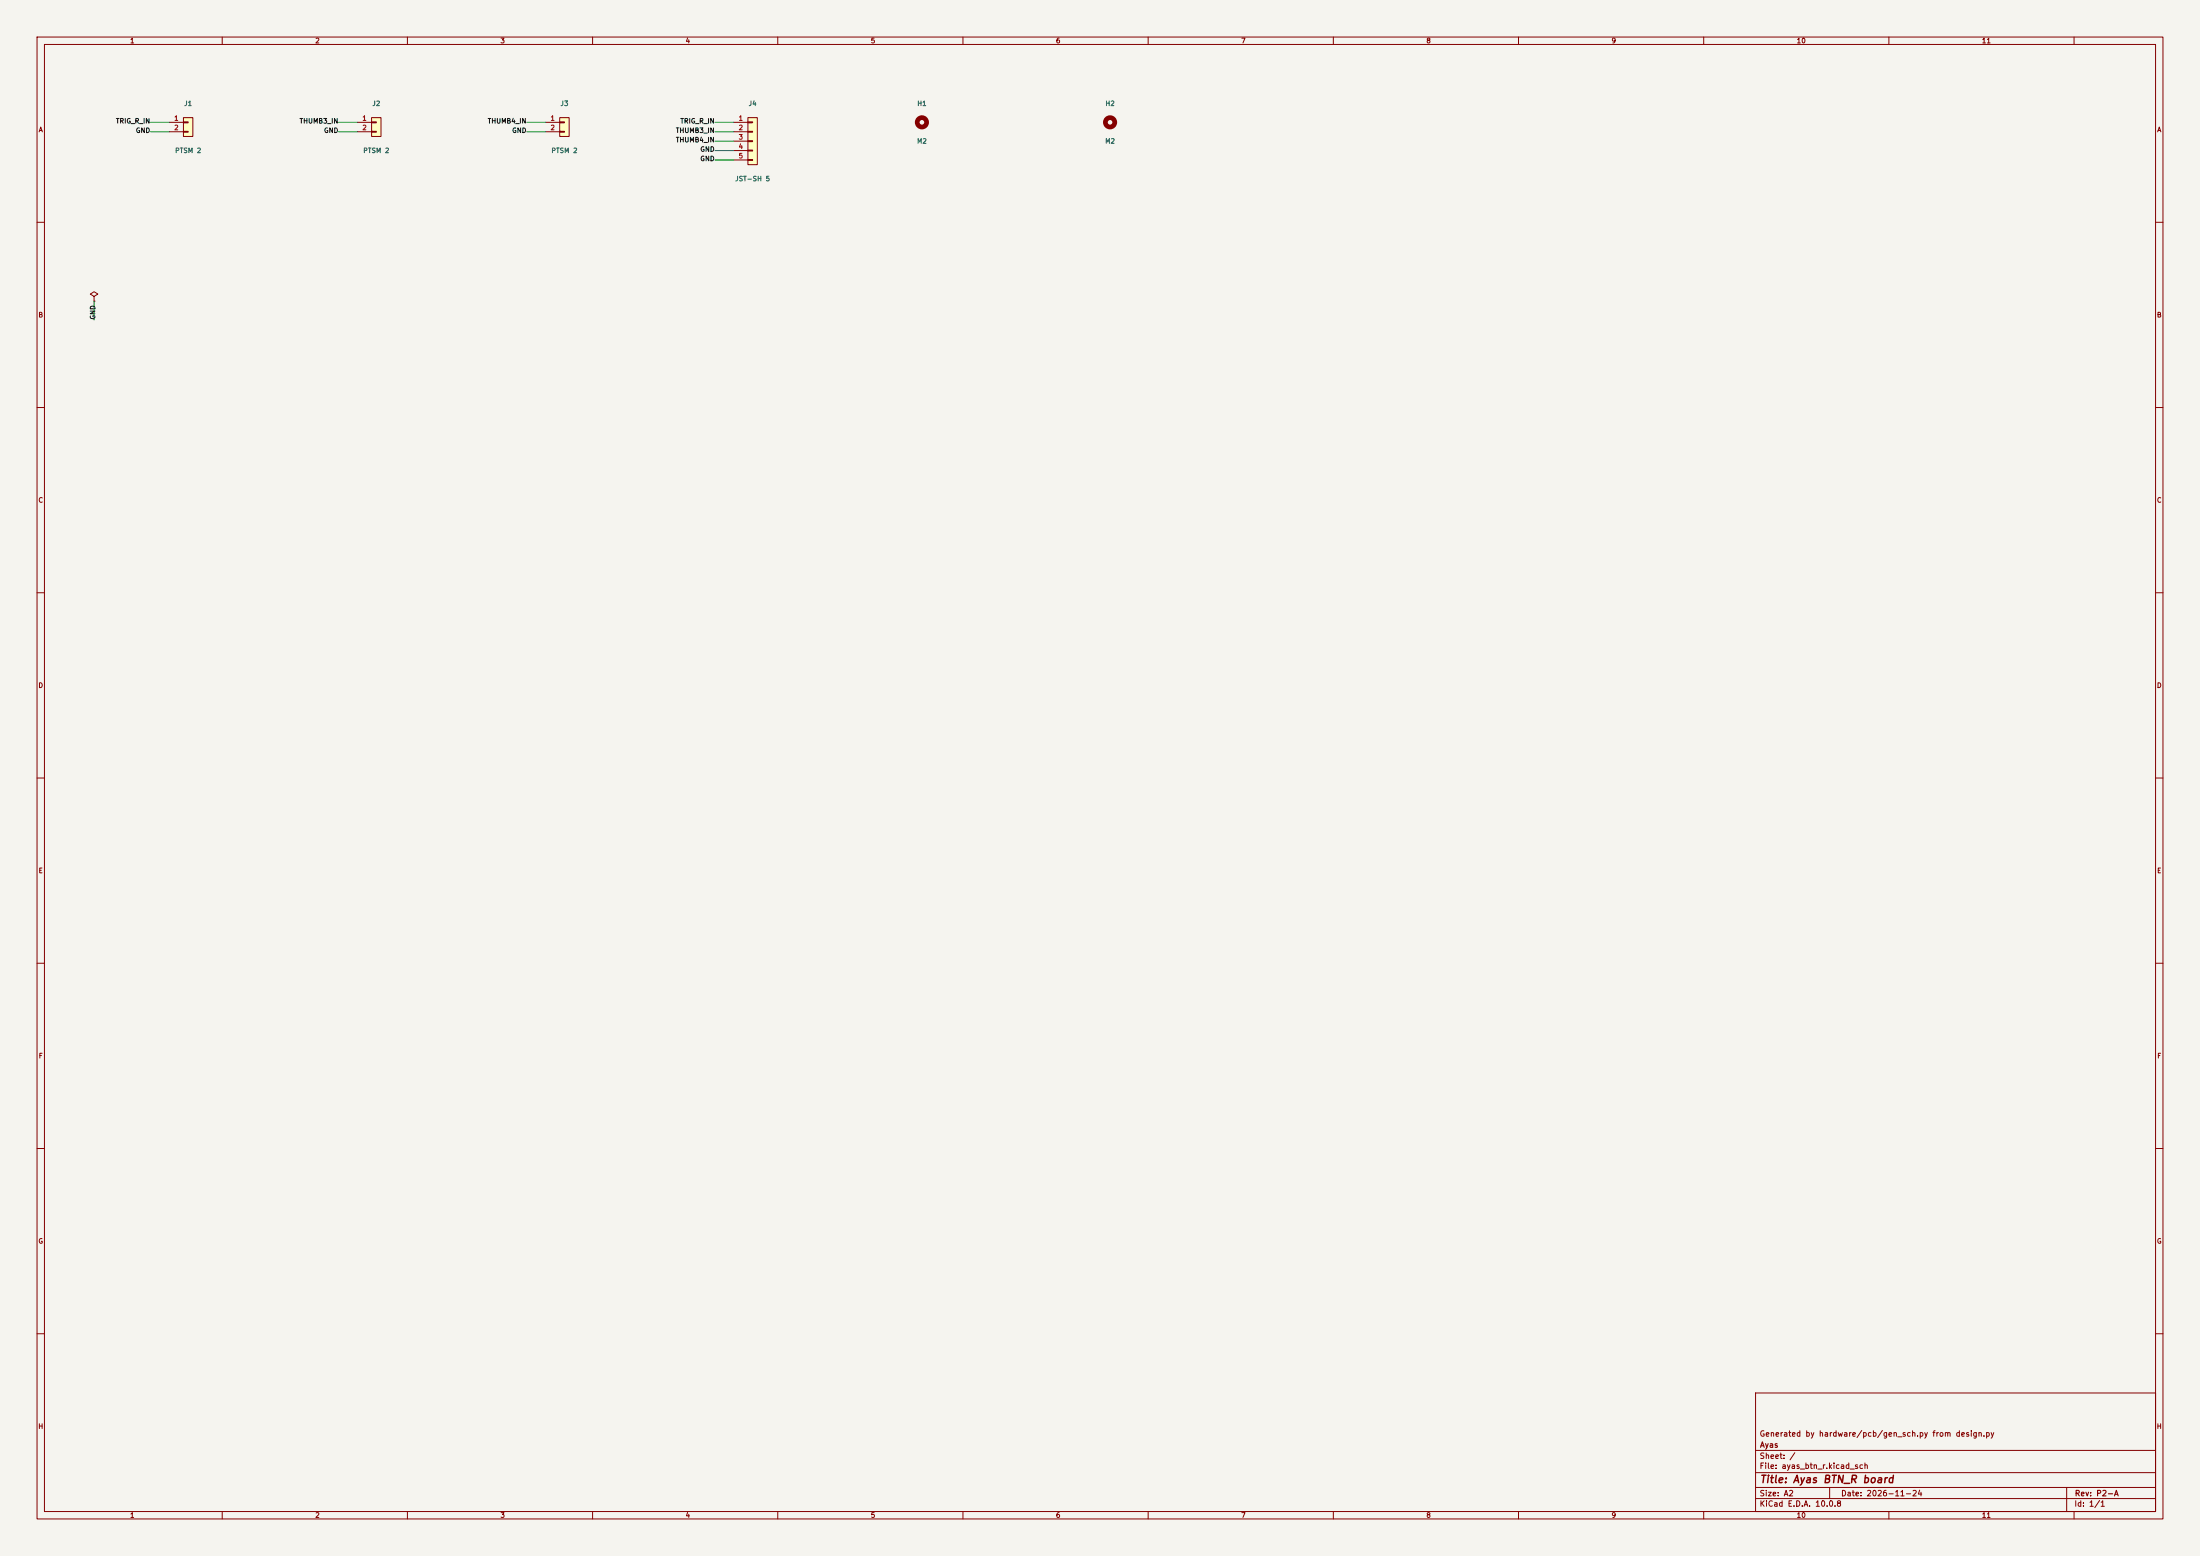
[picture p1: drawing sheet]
(kicad_sch
 (version 20250114)
 (generator "eeschema")
 (generator_version "9.0")
 (paper "A2")
 (title_block
  (title "Ayas BTN_R board")
  (date "2026-11-24")
  (rev "P2-A")
  (company "Ayas")
  (comment 1 "Generated by hardware/pcb/gen_sch.py from design.py"))
 (lib_symbols
  (symbol
   "Connector_Generic:Conn_01x02"
   (pin_names
    (offset 1.016) (hide yes)) (exclude_from_sim no) (in_bom yes) (on_board yes)
   (in_pos_files yes)
   (duplicate_pin_numbers_are_jumpers no)
   (property
    "Reference"
    "J" (at 0 2.54 0) (show_name no) (do_not_autoplace no) (effects (font (size 1.27 1.27))))
   (property
    "Value"
    "Conn_01x02" (at 0 -5.08 0) (show_name no) (do_not_autoplace no) (effects (font (size 1.27 1.27))))
   (property
    "Footprint"
    "" (at 0 0 0) (show_name no) (do_not_autoplace no) (hide yes) (effects (font (size 1.27 1.27))))
   (property
    "Datasheet"
    "" (at 0 0 0) (show_name no) (do_not_autoplace no) (hide yes) (effects (font (size 1.27 1.27))))
   (property
    "Description"
    "Generic connector, single row, 01x02, script generated (kicad-library-utils/schlib/autogen/connector/)" (at 0 0 0) (show_name no) (do_not_autoplace no) (hide yes) (effects (font (size 1.27 1.27))))
   (property
    "ki_keywords"
    "connector" (at 0 0 0) (show_name no) (do_not_autoplace no) (hide yes) (effects (font (size 1.27 1.27))))
   (property
    "ki_fp_filters"
    "Connector*:*_1x??_*" (at 0 0 0) (show_name no) (do_not_autoplace no) (hide yes) (effects (font (size 1.27 1.27))))
   (symbol
    "Conn_01x02_1_1"
    (rectangle (start -1.27 1.27) (end 1.27 -3.81) (stroke (width 0.254) (type default)) (fill (type background)))
    (rectangle (start -1.27 0.127) (end 0 -0.127) (stroke (width 0.1524) (type default)) (fill (type none)))
    (rectangle (start -1.27 -2.413) (end 0 -2.667) (stroke (width 0.1524) (type default)) (fill (type none)))
    (pin
    passive
    line (at -5.08 0 0) (length 3.81) (name
    "Pin_1" (effects (font (size 1.27 1.27)))) (number
    "1" (effects (font (size 1.27 1.27)))))
    (pin
    passive
    line (at -5.08 -2.54 0) (length 3.81) (name
    "Pin_2" (effects (font (size 1.27 1.27)))) (number
    "2" (effects (font (size 1.27 1.27))))))
   (embedded_fonts no))
  (symbol
   "Connector_Generic:Conn_01x05"
   (pin_names
    (offset 1.016) (hide yes)) (exclude_from_sim no) (in_bom yes) (on_board yes)
   (in_pos_files yes)
   (duplicate_pin_numbers_are_jumpers no)
   (property
    "Reference"
    "J" (at 0 7.62 0) (show_name no) (do_not_autoplace no) (effects (font (size 1.27 1.27))))
   (property
    "Value"
    "Conn_01x05" (at 0 -7.62 0) (show_name no) (do_not_autoplace no) (effects (font (size 1.27 1.27))))
   (property
    "Footprint"
    "" (at 0 0 0) (show_name no) (do_not_autoplace no) (hide yes) (effects (font (size 1.27 1.27))))
   (property
    "Datasheet"
    "" (at 0 0 0) (show_name no) (do_not_autoplace no) (hide yes) (effects (font (size 1.27 1.27))))
   (property
    "Description"
    "Generic connector, single row, 01x05, script generated (kicad-library-utils/schlib/autogen/connector/)" (at 0 0 0) (show_name no) (do_not_autoplace no) (hide yes) (effects (font (size 1.27 1.27))))
   (property
    "ki_keywords"
    "connector" (at 0 0 0) (show_name no) (do_not_autoplace no) (hide yes) (effects (font (size 1.27 1.27))))
   (property
    "ki_fp_filters"
    "Connector*:*_1x??_*" (at 0 0 0) (show_name no) (do_not_autoplace no) (hide yes) (effects (font (size 1.27 1.27))))
   (symbol
    "Conn_01x05_1_1"
    (rectangle (start -1.27 6.35) (end 1.27 -6.35) (stroke (width 0.254) (type default)) (fill (type background)))
    (rectangle (start -1.27 5.207) (end 0 4.953) (stroke (width 0.1524) (type default)) (fill (type none)))
    (rectangle (start -1.27 2.667) (end 0 2.413) (stroke (width 0.1524) (type default)) (fill (type none)))
    (rectangle (start -1.27 0.127) (end 0 -0.127) (stroke (width 0.1524) (type default)) (fill (type none)))
    (rectangle (start -1.27 -2.413) (end 0 -2.667) (stroke (width 0.1524) (type default)) (fill (type none)))
    (rectangle (start -1.27 -4.953) (end 0 -5.207) (stroke (width 0.1524) (type default)) (fill (type none)))
    (pin
    passive
    line (at -5.08 5.08 0) (length 3.81) (name
    "Pin_1" (effects (font (size 1.27 1.27)))) (number
    "1" (effects (font (size 1.27 1.27)))))
    (pin
    passive
    line (at -5.08 2.54 0) (length 3.81) (name
    "Pin_2" (effects (font (size 1.27 1.27)))) (number
    "2" (effects (font (size 1.27 1.27)))))
    (pin
    passive
    line (at -5.08 0 0) (length 3.81) (name
    "Pin_3" (effects (font (size 1.27 1.27)))) (number
    "3" (effects (font (size 1.27 1.27)))))
    (pin
    passive
    line (at -5.08 -2.54 0) (length 3.81) (name
    "Pin_4" (effects (font (size 1.27 1.27)))) (number
    "4" (effects (font (size 1.27 1.27)))))
    (pin
    passive
    line (at -5.08 -5.08 0) (length 3.81) (name
    "Pin_5" (effects (font (size 1.27 1.27)))) (number
    "5" (effects (font (size 1.27 1.27))))))
   (embedded_fonts no))
  (symbol
   "Mechanical:MountingHole"
   (pin_names
    (offset 1.016)) (exclude_from_sim no) (in_bom no) (on_board yes)
   (in_pos_files yes)
   (duplicate_pin_numbers_are_jumpers no)
   (property
    "Reference"
    "H" (at 0 5.08 0) (show_name no) (do_not_autoplace no) (effects (font (size 1.27 1.27))))
   (property
    "Value"
    "MountingHole" (at 0 3.175 0) (show_name no) (do_not_autoplace no) (effects (font (size 1.27 1.27))))
   (property
    "Footprint"
    "" (at 0 0 0) (show_name no) (do_not_autoplace no) (hide yes) (effects (font (size 1.27 1.27))))
   (property
    "Datasheet"
    "" (at 0 0 0) (show_name no) (do_not_autoplace no) (hide yes) (effects (font (size 1.27 1.27))))
   (property
    "Description"
    "Mounting Hole without connection" (at 0 0 0) (show_name no) (do_not_autoplace no) (hide yes) (effects (font (size 1.27 1.27))))
   (property
    "ki_keywords"
    "mounting hole" (at 0 0 0) (show_name no) (do_not_autoplace no) (hide yes) (effects (font (size 1.27 1.27))))
   (property
    "ki_fp_filters"
    "MountingHole*" (at 0 0 0) (show_name no) (do_not_autoplace no) (hide yes) (effects (font (size 1.27 1.27))))
   (symbol
    "MountingHole_0_1"
    (circle (center 0 0) (radius 1.27) (stroke (width 1.27) (type default)) (fill (type none))))
   (embedded_fonts no))
  (symbol
   "power:PWR_FLAG"
   (power global)
   (pin_numbers (hide yes))
   (pin_names
    (offset 0) (hide yes)) (exclude_from_sim no) (in_bom yes) (on_board yes)
   (in_pos_files yes)
   (duplicate_pin_numbers_are_jumpers no)
   (property
    "Reference"
    "#FLG" (at 0 1.905 0) (show_name no) (do_not_autoplace no) (hide yes) (effects (font (size 1.27 1.27))))
   (property
    "Value"
    "PWR_FLAG" (at 0 3.81 0) (show_name no) (do_not_autoplace no) (effects (font (size 1.27 1.27))))
   (property
    "Footprint"
    "" (at 0 0 0) (show_name no) (do_not_autoplace no) (hide yes) (effects (font (size 1.27 1.27))))
   (property
    "Datasheet"
    "" (at 0 0 0) (show_name no) (do_not_autoplace no) (hide yes) (effects (font (size 1.27 1.27))))
   (property
    "Description"
    "Special symbol for telling ERC where power comes from" (at 0 0 0) (show_name no) (do_not_autoplace no) (hide yes) (effects (font (size 1.27 1.27))))
   (property
    "ki_keywords"
    "flag power" (at 0 0 0) (show_name no) (do_not_autoplace no) (hide yes) (effects (font (size 1.27 1.27))))
   (symbol
    "PWR_FLAG_0_0"
    (pin
    power_out
    line (at 0 0 90) (length 0) (name
    "" (effects (font (size 1.27 1.27)))) (number
    "1" (effects (font (size 1.27 1.27))))))
   (symbol
    "PWR_FLAG_0_1"
    (polyline (pts (xy 0 0) (xy 0 1.27) (xy -1.016 1.905) (xy 0 2.54) (xy 1.016 1.905) (xy 0 1.27)) (stroke (width 0) (type default)) (fill (type none))))
   (embedded_fonts no)))
 (symbol
  (lib_id "Connector_Generic:Conn_01x02") (at 50.8 33.02 0) (unit 1) (exclude_from_sim no) (in_bom yes) (on_board yes) (dnp no)
  (property
   "Reference"
   "J1" (at 50.8 27.94 0) (effects (font (size 1.27 1.27))))
  (property
   "Value"
   "PTSM 2" (at 50.8 40.64 0) (effects (font (size 1.27 1.27))))
  (property
   "Footprint"
   "TerminalBlock_Phoenix:TerminalBlock_Phoenix_PTSM-0,5-2-2.5-H-THR_1x02_P2.50mm_Horizontal" (at 50.8 33.02 0) (effects (font (size 1.27 1.27)) (hide yes)))
  (property
   "Datasheet"
   "" (at 50.8 33.02 0) (effects (font (size 1.27 1.27)) (hide yes)))
  (property
   "MPN"
   "PTSM 0,5/ 2-2,5-H THR (Phoenix Contact)" (at 50.8 33.02 0) (effects (font (size 1.27 1.27)) (hide yes)))
  (property
   "Note"
   "TRIG button (TRIG_R)" (at 50.8 33.02 0) (effects (font (size 1.27 1.27)) (hide yes)))
  (pin
   "1")
  (pin
   "2")
  (instances (project
    "ayas_btn_r" (path
    "/a5f38c7e-7a0c-47ed-b2f4-5e8a188437b5" (reference "J1") (unit 1)))))
 (wire (pts (xy 45.72 33.02) (xy 40.64 33.02)) (stroke (width 0) (type default)))
 (label
  "TRIG_R_IN" (at 40.64 33.02 180) (effects (font (size 1.27 1.27)) (justify right)))
 (wire (pts (xy 45.72 35.56) (xy 40.64 35.56)) (stroke (width 0) (type default)))
 (label
  "GND" (at 40.64 35.56 180) (effects (font (size 1.27 1.27)) (justify right)))
 (symbol
  (lib_id "Connector_Generic:Conn_01x02") (at 101.6 33.02 0) (unit 1) (exclude_from_sim no) (in_bom yes) (on_board yes) (dnp no)
  (property
   "Reference"
   "J2" (at 101.6 27.94 0) (effects (font (size 1.27 1.27))))
  (property
   "Value"
   "PTSM 2" (at 101.6 40.64 0) (effects (font (size 1.27 1.27))))
  (property
   "Footprint"
   "TerminalBlock_Phoenix:TerminalBlock_Phoenix_PTSM-0,5-2-2.5-H-THR_1x02_P2.50mm_Horizontal" (at 101.6 33.02 0) (effects (font (size 1.27 1.27)) (hide yes)))
  (property
   "Datasheet"
   "" (at 101.6 33.02 0) (effects (font (size 1.27 1.27)) (hide yes)))
  (property
   "MPN"
   "PTSM 0,5/ 2-2,5-H THR (Phoenix Contact)" (at 101.6 33.02 0) (effects (font (size 1.27 1.27)) (hide yes)))
  (property
   "Note"
   "UPPER button (THUMB3)" (at 101.6 33.02 0) (effects (font (size 1.27 1.27)) (hide yes)))
  (pin
   "1")
  (pin
   "2")
  (instances (project
    "ayas_btn_r" (path
    "/a5f38c7e-7a0c-47ed-b2f4-5e8a188437b5" (reference "J2") (unit 1)))))
 (wire (pts (xy 96.52 33.02) (xy 91.44 33.02)) (stroke (width 0) (type default)))
 (label
  "THUMB3_IN" (at 91.44 33.02 180) (effects (font (size 1.27 1.27)) (justify right)))
 (wire (pts (xy 96.52 35.56) (xy 91.44 35.56)) (stroke (width 0) (type default)))
 (label
  "GND" (at 91.44 35.56 180) (effects (font (size 1.27 1.27)) (justify right)))
 (symbol
  (lib_id "Connector_Generic:Conn_01x02") (at 152.4 33.02 0) (unit 1) (exclude_from_sim no) (in_bom yes) (on_board yes) (dnp no)
  (property
   "Reference"
   "J3" (at 152.4 27.94 0) (effects (font (size 1.27 1.27))))
  (property
   "Value"
   "PTSM 2" (at 152.4 40.64 0) (effects (font (size 1.27 1.27))))
  (property
   "Footprint"
   "TerminalBlock_Phoenix:TerminalBlock_Phoenix_PTSM-0,5-2-2.5-H-THR_1x02_P2.50mm_Horizontal" (at 152.4 33.02 0) (effects (font (size 1.27 1.27)) (hide yes)))
  (property
   "Datasheet"
   "" (at 152.4 33.02 0) (effects (font (size 1.27 1.27)) (hide yes)))
  (property
   "MPN"
   "PTSM 0,5/ 2-2,5-H THR (Phoenix Contact)" (at 152.4 33.02 0) (effects (font (size 1.27 1.27)) (hide yes)))
  (property
   "Note"
   "LOWER button (THUMB4)" (at 152.4 33.02 0) (effects (font (size 1.27 1.27)) (hide yes)))
  (pin
   "1")
  (pin
   "2")
  (instances (project
    "ayas_btn_r" (path
    "/a5f38c7e-7a0c-47ed-b2f4-5e8a188437b5" (reference "J3") (unit 1)))))
 (wire (pts (xy 147.32 33.02) (xy 142.24 33.02)) (stroke (width 0) (type default)))
 (label
  "THUMB4_IN" (at 142.24 33.02 180) (effects (font (size 1.27 1.27)) (justify right)))
 (wire (pts (xy 147.32 35.56) (xy 142.24 35.56)) (stroke (width 0) (type default)))
 (label
  "GND" (at 142.24 35.56 180) (effects (font (size 1.27 1.27)) (justify right)))
 (symbol
  (lib_id "Connector_Generic:Conn_01x05") (at 203.2 38.1 0) (unit 1) (exclude_from_sim no) (in_bom yes) (on_board yes) (dnp no)
  (property
   "Reference"
   "J4" (at 203.2 27.94 0) (effects (font (size 1.27 1.27))))
  (property
   "Value"
   "JST-SH 5" (at 203.2 48.26 0) (effects (font (size 1.27 1.27))))
  (property
   "Footprint"
   "Connector_JST:JST_SH_SM05B-SRSS-TB_1x05-1MP_P1.00mm_Horizontal" (at 203.2 38.1 0) (effects (font (size 1.27 1.27)) (hide yes)))
  (property
   "Datasheet"
   "" (at 203.2 38.1 0) (effects (font (size 1.27 1.27)) (hide yes)))
  (property
   "MPN"
   "SM05B-SRSS-TB (JST)" (at 203.2 38.1 0) (effects (font (size 1.27 1.27)) (hide yes)))
  (property
   "Note"
   "SIDE-R: to LIGHT/IO J7 (5-way)" (at 203.2 38.1 0) (effects (font (size 1.27 1.27)) (hide yes)))
  (pin
   "1")
  (pin
   "2")
  (pin
   "3")
  (pin
   "4")
  (pin
   "5")
  (instances (project
    "ayas_btn_r" (path
    "/a5f38c7e-7a0c-47ed-b2f4-5e8a188437b5" (reference "J4") (unit 1)))))
 (wire (pts (xy 198.12 33.02) (xy 193.04 33.02)) (stroke (width 0) (type default)))
 (label
  "TRIG_R_IN" (at 193.04 33.02 180) (effects (font (size 1.27 1.27)) (justify right)))
 (wire (pts (xy 198.12 35.56) (xy 193.04 35.56)) (stroke (width 0) (type default)))
 (label
  "THUMB3_IN" (at 193.04 35.56 180) (effects (font (size 1.27 1.27)) (justify right)))
 (wire (pts (xy 198.12 38.1) (xy 193.04 38.1)) (stroke (width 0) (type default)))
 (label
  "THUMB4_IN" (at 193.04 38.1 180) (effects (font (size 1.27 1.27)) (justify right)))
 (wire (pts (xy 198.12 40.64) (xy 193.04 40.64)) (stroke (width 0) (type default)))
 (label
  "GND" (at 193.04 40.64 180) (effects (font (size 1.27 1.27)) (justify right)))
 (wire (pts (xy 198.12 43.18) (xy 193.04 43.18)) (stroke (width 0) (type default)))
 (label
  "GND" (at 193.04 43.18 180) (effects (font (size 1.27 1.27)) (justify right)))
 (symbol
  (lib_id "Mechanical:MountingHole") (at 248.92 33.02 0) (unit 1) (exclude_from_sim no) (in_bom yes) (on_board yes) (dnp no)
  (property
   "Reference"
   "H1" (at 248.92 27.94 0) (effects (font (size 1.27 1.27))))
  (property
   "Value"
   "M2" (at 248.92 38.1 0) (effects (font (size 1.27 1.27))))
  (property
   "Footprint"
   "MountingHole:MountingHole_2.2mm_M2" (at 248.92 33.02 0) (effects (font (size 1.27 1.27)) (hide yes)))
  (property
   "Datasheet"
   "" (at 248.92 33.02 0) (effects (font (size 1.27 1.27)) (hide yes)))
  (property
   "MPN"
   "" (at 248.92 33.02 0) (effects (font (size 1.27 1.27)) (hide yes)))
  (instances (project
    "ayas_btn_r" (path
    "/a5f38c7e-7a0c-47ed-b2f4-5e8a188437b5" (reference "H1") (unit 1)))))
 (symbol
  (lib_id "Mechanical:MountingHole") (at 299.72 33.02 0) (unit 1) (exclude_from_sim no) (in_bom yes) (on_board yes) (dnp no)
  (property
   "Reference"
   "H2" (at 299.72 27.94 0) (effects (font (size 1.27 1.27))))
  (property
   "Value"
   "M2" (at 299.72 38.1 0) (effects (font (size 1.27 1.27))))
  (property
   "Footprint"
   "MountingHole:MountingHole_2.2mm_M2" (at 299.72 33.02 0) (effects (font (size 1.27 1.27)) (hide yes)))
  (property
   "Datasheet"
   "" (at 299.72 33.02 0) (effects (font (size 1.27 1.27)) (hide yes)))
  (property
   "MPN"
   "" (at 299.72 33.02 0) (effects (font (size 1.27 1.27)) (hide yes)))
  (instances (project
    "ayas_btn_r" (path
    "/a5f38c7e-7a0c-47ed-b2f4-5e8a188437b5" (reference "H2") (unit 1)))))
 (symbol
  (lib_id "power:PWR_FLAG") (at 25.4 81.28 0) (unit 1) (exclude_from_sim no) (in_bom no) (on_board no) (dnp no)
  (property
   "Reference"
   "#FLG01" (at 25.4 76.28 0) (effects (font (size 1.27 1.27)) (hide yes)))
  (property
   "Value"
   "PWR_FLAG" (at 25.4 77.78 0) (effects (font (size 1.27 1.27)) (hide yes)))
  (property
   "Footprint"
   "" (at 25.4 81.28 0) (effects (font (size 1.27 1.27)) (hide yes)))
  (pin
   "1")
  (instances (project
    "ayas_btn_r" (path
    "/a5f38c7e-7a0c-47ed-b2f4-5e8a188437b5" (reference "#FLG01") (unit 1)))))
 (wire (pts (xy 25.4 81.28) (xy 25.4 86.36)) (stroke (width 0) (type default)))
 (label
  "GND" (at 25.4 86.36 270) (effects (font (size 1.27 1.27)) (justify left)))
 (sheet_instances (path
   "/"
   (page "1"))))
